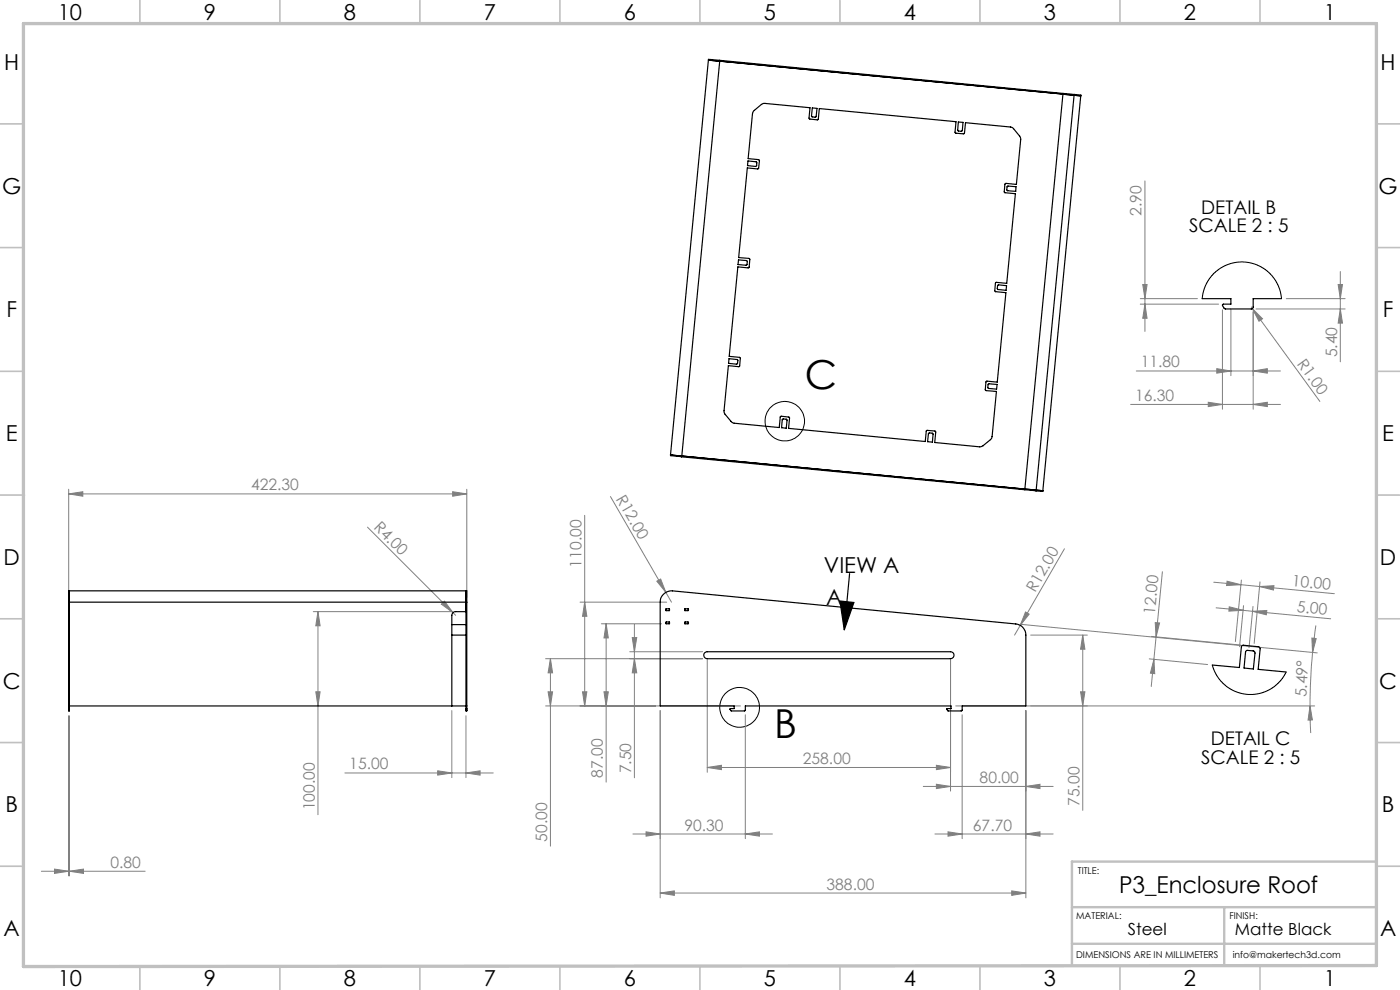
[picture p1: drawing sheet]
<svg xmlns="http://www.w3.org/2000/svg" width="297mm" height="210mm" viewBox="0 0 297 210" stroke-linecap="round" stroke-linejoin="round" font-family="sans-serif">
<path d="M178.2 127.5l3 .3-2.1 5.8zM180.2 121.7l-1.1 11.9" fill="none" stroke="#000" stroke-width=".25"/>
<g fill="none" stroke="#000" stroke-width=".21">
<circle cx="166.5" cy="89.4" r="4.2"/>
<circle cx="156.9" cy="150" r="4.2"/>
</g>
<g fill="none" stroke="#808080" stroke-width=".21">
<path d="M242.9 38.4v31.9M284.3 57.6v19.2M241.1 78.7h30.5M241.9 63.4h12.1M241.9 64.5h16.6M242.4 60.4h.9l-.4 3zM242.9 64.5l.4 3h-.9zM258.1 78.2l3 .5-3 .5zM259.3 65.7v21.1M261.1 65.5v14.2M265.5 65.1l.2 .4M265.7 65.5l2.1 2.1-.7 .5z"/>
<path d="M265.7 65.5l14.3 19.7M265.9 78.7l3-.5v1zM265.9 66.1v20.7M266.5 65.5h18.9M272.9 63.4h12.5M283.9 60.4h.9l-.5 3zM284.3 65.5l.5 3h-.9zM239.9 85.8h31.7M256.3 85.3l3 .5-3 .4zM265.9 85.8l3-.5v.9zM14.6 104.8l3-.5v1zM14.6 103.8v22.9"/>
<path d="M14.6 104.8h84.4M78 111.8l18.1 18.2M96 104.3l3 .5-3 .5zM99 103.8v22.9M124 109.3v40.4M129.5 105.3l11.8 20.4M225.8 116.4l-9.4 16.3M66.5 129.7h29.2M67.5 129.7v43.1M67.5 129.7l.4 3h-.9zM93.6 128.2l.7-.7 1.8 2.5zM96.1 130l.6 .5"/>
<path d="M115.7 139.7h33.3M116.8 139.7v39.8M116.8 139.7l.4 3h-.9zM123 127.7h18.4M124 127.7l.5 3h-.9zM127.6 132.3h12.7M128.6 132.3v33.6M128.6 132.3l.4 3h-.9zM133.6 138.2h15.4M134.1 135.2h1l-.5 3zM134.6 132.5v32.5M134.6 139.7l.5 3h-1z"/>
<path d="M139.3 123.3l.9-.5 1.1 2.9zM141.3 125.7l1.2 2M150 140v23.8M201.6 140v27.8M216.4 132.7l-1.2 2M216.5 132.4l62.9 6.1M217.6 129.8l.7 .5-1.9 2.4zM218.7 134.7h12M229.7 134.7l.5 3h-1zM229.7 134.7v37.2M243.8 139.8l12.4 1.2M244.3 135l18.9 1.8"/>
<path d="M244.8 139.9l.2 3-.9-.1zM245.1 132.1h.9l-.7 3zM246.6 121.3l-2.4 24.3M257.5 123.5l5.7 .5M258 128.9l5.7 .6M260.3 123.3l2.9 .7-3 .2zM260.8 128.7l2.9 .8-3 .1zM263.2 124l19.9 1.9M263.3 123l-1.2 13.1M263.7 129.5l2 .2M263.8 128.5l-.8 8.7M265.7 129.7l3-.2-.1 .9z"/>
<path d="M265.7 129.7l16.6 1.6M265.8 128.6l-.8 8.8M267.2 124.4l3.1-.2-.1 1zM267.3 123.4l-1.2 13.1M278.3 135.4l.9 .1-.8 2.9zM278.4 138.4l-.4 7.1-.1 4.2M279.2 132.7l-.8 5.7M14.6 151.8v34M14.7 151.8v34M67 146.7h.9l-.4 3zM95.8 150.7v14.3M98.8 151.8v13.2"/>
<path d="M115.7 149.7h41.4M116.3 146.7h.9l-.4 3zM123.6 146.7h.9l-.5 3zM128.1 146.7h.9l-.4 3zM140.1 150.7v39.8M158.1 151.6v26.3M202.7 149.7h76.2M204.1 151.6v26.3M217.6 150.7v39.8M229.2 146.7h1l-.5 3zM277.9 149.7l.5 3h-.9zM277.9 149.7l.2 5.8"/>
<path d="M73.2 164h31.4M92.9 163.5l2.9 .5-2.9 .4zM98.8 164l3-.5v.9zM134.3 176.9h29.6M137.1 176.5l3 .4-3 .5zM150 162.8l3-.5v1zM150 162.8h51.6M158.1 176.9l3-.4v.9zM195.9 166.8h27.5M198.3 176.9h25.1M198.6 162.3l3 .5-3 .5zM198.6 166.4l3 .4-3 .5z"/>
<path d="M201.1 176.5l3 .4-3 .5zM217.6 176.9l3-.4v.9zM217.6 166.8l3-.4v.9zM8.8 184.8h22M11.6 184.4l3 .4-3 .5zM14.7 184.8l3-.4v.9zM140.1 189.4l3-.4v.9zM140.1 189.4h77.5M214.6 189l3 .4-3 .5z"/>
</g>
<g fill="none" stroke="#c0c0c0" stroke-width=".35">
<path d="M29.7 0v5M59.4 0v5M89.1 0v5M118.8 0v5M148.5 0v5M178.2 0v5M207.9 0v5M237.6 0v5M267.3 0v5M0 26.3h5M292 26.3h5M0 52.5h5"/>
<path d="M292 52.5h5M0 78.8h5M292 78.8h5M0 105h5M5 105h.1M292 105h.1M292 105h5M0 131.3h5M292 131.3h5M0 157.5h5M292 157.5h5M0 183.8h5"/>
<path d="M292 183.8h5M29.7 205v5M59.4 205v5M89.1 205v5M118.8 205v5M148.5 205h.1M148.5 205v5M178.2 205v5M207.9 205v5M237.6 205v5M267.3 205v5"/>
</g>
<path d="M227.4 192.4h64.6M259.7 192.4v12.4M292 182.8h-64.6v22M227.4 200.2h64.6" fill="none" stroke="#c0c0c0" stroke-width=".5"/>
<path d="M5 5h287v199.8l-287 .2z" fill="none" stroke="#c0c0c0" stroke-width=".7"/>
<path d="M178.2 127.5l3 .3-2.1 5.8z" fill="#000"/>
<g fill="#808080">
<path d="M139.3 123.3l.9-.5 1.1 2.9z"/>
<path d="M93.6 128.2l.7-.7 1.8 2.5z"/>
<path d="M217.6 129.8l.7 .5-1.9 2.4z"/>
<path d="M265.7 65.5l2.1 2.1-.7 .5z"/>
<path d="M267.2 124.4l3.1-.2-.1 1zM260.3 123.3l2.9 .7-3 .2z"/>
<path d="M158.1 176.9l3-.4v.9zM137.1 176.5l3 .4-3 .5zM217.6 176.9l3-.4v.9zM201.1 176.5l3 .4-3 .5zM217.6 166.8l3-.4v.9zM198.6 166.4l3 .4-3 .5zM98.8 164l3-.5v.9zM92.9 163.5l2.9 .5-2.9 .4z"/>
<path d="M140.1 189.4l3-.4v.9zM214.6 189l3 .4-3 .5zM150 162.8l3-.5v1zM198.6 162.3l3 .5-3 .5zM11.6 184.4l3 .4-3 .5zM14.7 184.8l3-.4v.9z"/>
<path d="M258.1 78.2l3 .5-3 .5zM265.9 78.7l3-.5v1z"/>
<path d="M265.9 85.8l3-.5v.9zM256.3 85.3l3 .5-3 .4z"/>
<path d="M244.8 139.9l.2 3-.9-.1zM245.1 132.1h.9l-.7 3z"/>
<path d="M278.3 135.4l.9 .1-.8 2.9zM277.9 149.7l.5 3h-.9z"/>
<path d="M229.2 146.7h1l-.5 3zM229.7 134.7l.5 3h-1zM283.9 60.4h.9l-.5 3zM284.3 65.5l.5 3h-.9z"/>
<path d="M128.6 132.3l.4 3h-.9zM128.1 146.7h.9l-.4 3zM124 127.7l.5 3h-.9zM123.6 146.7h.9l-.5 3zM116.8 139.7l.4 3h-.9zM116.3 146.7h.9l-.4 3zM134.1 135.2h1l-.5 3zM134.6 139.7l.5 3h-1zM67.5 129.7l.4 3h-.9zM67 146.7h.9l-.4 3zM242.4 60.4h.9l-.4 3zM242.9 64.5l.4 3h-.9z"/>
<path d="M260.8 128.7l2.9 .8-3 .1zM265.7 129.7l3-.2-.1 .9z"/>
<path d="M14.6 104.8l3-.5v1zM96 104.3l3 .5-3 .5z"/>
</g>
<g fill="none" stroke="#000" stroke-width=".25">
<path d="M150.3 12.7l2.4 .3M150.3 12.7l.1-.1 2.3 .2M150.3 12.7l-8.1 83.8M152.7 12.8v.2M152.7 13l72.8 7M152.7 12.8l72.8 7M152.7 13l-8.1 83.7M225.5 20l2.4 .2M225.5 19.8l2.4 .2M225.5 19.8v.2M225.5 20l-8.1 83.7M158.7 34.1l1.7 .2 .1 .9-.2 .1-1.7-.2z"/>
<path d="M159.9 23.5l1.6-1.4 .8-.2 9.5 1-.2 2.2 1.8 .3 .2-.1 .2-2.3 29 2.8-.2 2.2 .2 .2 1.7 .2 .3-2.4 9.7 .9 .5 .4 1.4 1.6 .1 .7-.9 9.5-2.2-.2-.2 .2-.2 1.6 .1 .2 2.3 .2-1.8 19-2.2-.2-.2 .1-.1 1.8 2.3 .3-1.8 19-2.2-.3-.2 .2-.2 1.8 2.4 .2-.9 9.6-.2 .5-1.8 1.5-.7 .2-9.5-.9 .2-2.3-.1-.2h-1.9l-.2 2.3-29-2.8 .2-2.4-1.8-.2-.2 .1-.2 2.3-9.5-.9-.5-.2-1.5-1.7-.2-.8 .9-9.5 2.3 .2 .3-1.8-.2-.2-2.2-.2 1.8-19 2.2 .2 .2-.1 .2-1.8-2.4-.3 1.8-19 2.3 .2 .3-1.7-.1-.2-2.3-.3 .9-9.5zM172.3 22.9l1 .1-.2 1.8-.1 .1-.7-.1-.1-.1zM203.3 25.9l1 .1-.1 1.7-.2 .2-.8-.2zM213.7 39.5l1.8 .1v1l-1.8-.1-.1-.2zM227.9 20l1.4 .2v.1M227.9 20v.2M227.9 20.2l1.4 .1M227.9 20.2l-8.1 83.8M229.3 20.3l-8.1 83.8M156.7 55.1l1.8 .2v.9l-.2 .1-1.7-.2zM154.7 76.1l1.7 .2 .1 .8-.3 .1-1.6-.1zM211.7 60.5l1.8 .1-.1 1-1.7-.2-.1-.2z"/>
<path d="M255 63.4h6.1v1.1l-1.7 .1 .2 .7 .3 .2h5.6l.4-.3v-1.8h6M142.2 96.5v.2l2.4 .2M142.2 96.5l2.4 .2M144.6 96.9l72.8 7M144.6 96.7v.2M144.6 96.7l72.8 7M166 88.9l.9 .1-.1 1.8-1-.1zM197 91.9l.9 .1-.1 1.8-1-.1zM209.6 81.5l.2-.1 1.7 .2-.1 .9-1.8-.1zM217.4 103.9l2.4 .2M217.4 103.7l2.4 .3M217.4 103.7v.2"/>
<path d="M219.8 104v.1M219.8 104l1.4 .1M221.2 104.1v.1l-1.4-.1M14.6 127.7v-2.4h84.4v2.4M14.6 127.7v22.6M14.6 127.7h84.4M14.7 125.3v2.4zM14.7 127.7v22.6M95.8 132.5h3M95.8 134.7h3M98.8 125.3v25M98.8 129.7h-2.1a.78 .78 0 0 0-.9 .8v19.2"/>
<path d="M99 127.7v22.6M140.7 126.1l.7-.5 1.3-.3 72.8 7.1a2.35 2.35 0 0 1 2.1 2.3v15h-13.5v1l-.1 .1h-2.9l-.3-.4 1-.1v-.6h-43.7v1l-.1 .1h-3l-.2-.4 1-.1v-.6h-15.7v-22a2.09 2.09 0 0 1 .6-1.6zM141.3 132l.7-.1v.4h-.7zM141.3 129.1h.7v.4h-.7zM145.3 132l.7-.1v.4h-.7zM145.3 129.1h.7v.4h-.7zM149.4 138.5l.6-.3h51.6a.74 .74 0 0 1 .8 .8 .74 .74 0 0 1-.8 .7h-51.6l-.4-.1-.3-.4zM264.3 138.1l.2-.1 1.4 .1 .3 .3-.3 3.5-2-.2zM14.6 150.3v.2M14.6 150.7h.1M14.6 149.7h84.4M14.6 150.3h.1"/>
<path d="M14.6 150.5v.2M14.6 150.5h.1M14.7 150.3v.2M14.7 150.5v.2M98.8 150.3v.2M98.8 150.7h.2M98.8 150.3h.2M98.8 150.5h.2M98.8 150.5v.2M99 150.3v.2M99 150.5v.2M257.2 141.1l5.7 .5 .4-4.4 .5-.3 3.3 .3 .1 .1 .1 .3-.4 4.4 5.9 .5"/>
</g>
<path d="M255 63.4l.3-1.6 .4-1.2 1.1-1.8 1-1.1 2.3-1.4 1.6-.6 1.5-.1 1.6 .1 1.4 .3 1.5 .7 1.2 .8 1.2 1.3 1 1.6 .5 1.4 .3 1.6M257.2 141.1l.9 2.2 1.8 2 2 1.3 1.2 .4 1.6 .3 2.6-.2 2.3-1 1.9-1.5 1.3-2.1" fill="none" stroke="#000" stroke-width=".21"/>
<g font-size="8.5">
<text x="170.7" y="82.4">C</text>
<text x="164.2" y="156.6">B</text>
</g>
<text font-size="4.9" x="237.4" y="189.4">P3_Enclosure Roof</text>
<g font-size="4.7">
<text x="12.2" y="4.2">10</text>
<text x="43.2" y="4.2">9</text>
<text x="72.9" y="4.2">8</text>
<text x="102.6" y="4.2">7</text>
<text x="132.3" y="4.2">6</text>
<text x="162" y="4.2">5</text>
<text x="191.7" y="4.2">4</text>
<text x="221.4" y="4.2">3</text>
<text x="251.1" y="4.2">2</text>
<text x="280.8" y="4.2">1</text>
<text x=".9" y="14.8">H</text>
<text x="292.9" y="14.8">H</text>
<text x=".5" y="41">G</text>
<text x="292.4" y="41">G</text>
<text x="1.4" y="67.3">F</text>
<text x="293.4" y="67.3">F</text>
<text x="1.2" y="93.5">E</text>
<text x="293.2" y="93.5">E</text>
<text x=".8" y="119.8">D</text>
<text x="292.8" y="119.8">D</text>
<text x="174.8" y="121.5">VIEW A</text>
<text x="175.3" y="128.4">A</text>
<text x=".6" y="146">C</text>
<text x="292.6" y="146">C</text>
<text x="1.2" y="172.3">B</text>
<text x="293.2" y="172.3">B</text>
<text x=".8" y="198.5">A</text>
<text x="292.8" y="198.5">A</text>
<text x="12.2" y="209.2">10</text>
<text x="43.2" y="209.2">9</text>
<text x="72.9" y="209.2">8</text>
<text x="102.6" y="209.2">7</text>
<text x="132.3" y="209.2">6</text>
<text x="162" y="209.2">5</text>
<text x="191.7" y="209.2">4</text>
<text x="221.4" y="209.2">3</text>
<text x="251.1" y="209.2">2</text>
<text x="280.8" y="209.2">1</text>
</g>
<g font-size="4">
<text x="254.8" y="45.3">DETAIL B</text>
<text x="252.3" y="49.3">SCALE 2 : 5</text>
<text x="256.9" y="158.1">DETAIL C</text>
<text x="254.8" y="162.1">SCALE 2 : 5</text>
</g>
<g font-size="3.5">
<text x="239.3" y="198.3">Steel</text>
<text x="262" y="198.3">Matte Black</text>
</g>
<g font-size="3.3" fill="#808080">
<text x="242.2" y="45.8" transform="rotate(-90 242.2 45.8)">2.90</text>
<text x="242" y="77.9">11.80</text>
<text x="275.1" y="77.1" transform="rotate(54 275.1 77.1)">R1.00</text>
<text x="283.6" y="75.8" transform="rotate(-90 283.6 75.8)">5.40</text>
<text x="240.8" y="85.1">16.30</text>
<text x="53.3" y="104">422.30</text>
<text x="130.6" y="105.7" transform="rotate(60 130.6 105.7)">R12.00</text>
<text x="79.1" y="112" transform="rotate(45 79.1 112)">R4.00</text>
<text x="123.3" y="120.4" transform="rotate(-90 123.3 120.4)">110.00</text>
<text x="219.6" y="125.8" transform="rotate(-60 219.6 125.8)">R12.00</text>
<text x="273.9" y="124.3" transform="rotate(5 273.9 124.3)">10.00</text>
<text x="245" y="130.4" transform="rotate(-85 245 130.4)">12.00</text>
<text x="275" y="129.8" transform="rotate(5 275 129.8)">5.00</text>
<text x="277.2" y="147.9" transform="rotate(-87 277.2 147.9)">5.49°</text>
<text x="74.1" y="163.2">15.00</text>
<text x="127.9" y="165" transform="rotate(-90 127.9 165)">87.00</text>
<text x="133.9" y="164" transform="rotate(-90 133.9 164)">7.50</text>
<text x="170.3" y="162.1">258.00</text>
<text x="207.8" y="166.1">80.00</text>
<text x="66.8" y="171.9" transform="rotate(-90 66.8 171.9)">100.00</text>
<text x="229" y="171" transform="rotate(-90 229 171)">75.00</text>
<text x="116" y="178.5" transform="rotate(-90 116 178.5)">50.00</text>
<text x="145.2" y="176.2">90.30</text>
<text x="206.4" y="176.2">67.70</text>
<text x="23.4" y="184.1">0.80</text>
<text x="175.3" y="188.7">388.00</text>
</g>
<g font-size="2">
<text x="228.7" y="185.4">TITLE:</text>
<text x="228.3" y="195">MATERIAL:</text>
<text x="260.8" y="195">FINISH:</text>
<text x="228.3" y="203.2">DIMENSIONS ARE IN MILLIMETERS</text>
<text x="261.5" y="203.2">info@makertech3d.com</text>
</g>
</svg>
